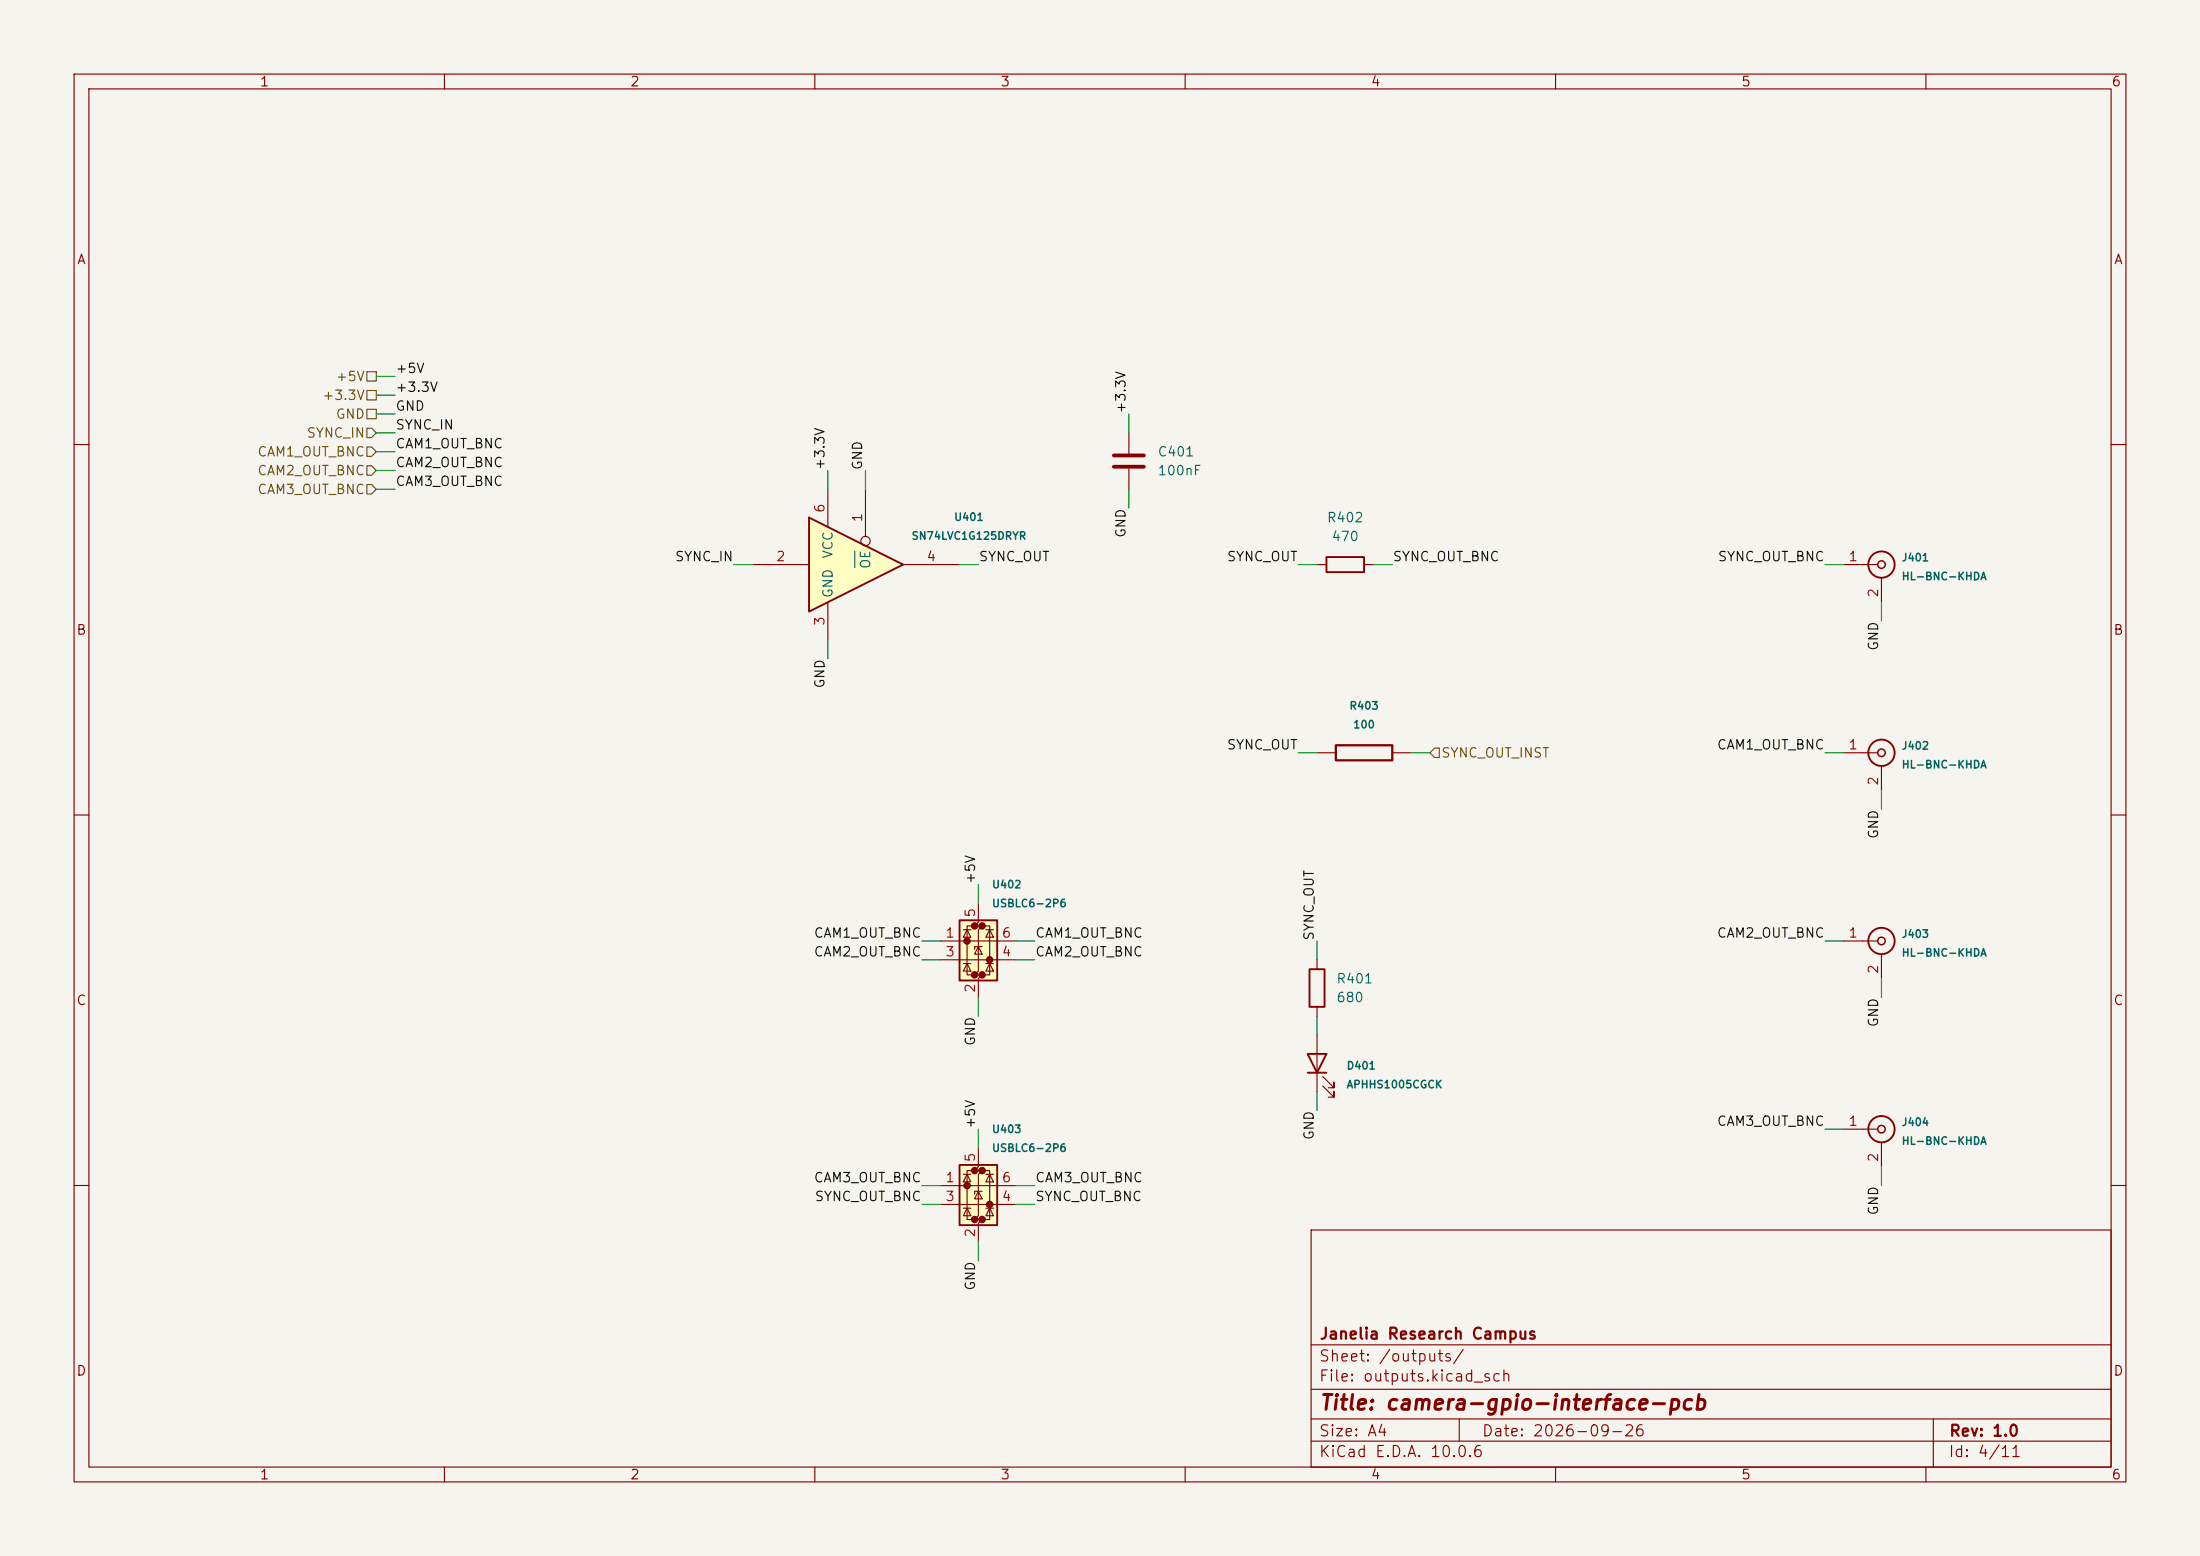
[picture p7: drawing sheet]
<svg xmlns="http://www.w3.org/2000/svg" width="297mm" height="210mm" viewBox="0 0 297 210" stroke-linecap="round" stroke-linejoin="round" font-family="sans-serif">
<path d="M0 0h297v210h-297z" fill="#f5f4ef" stroke="#f5f4ef" stroke-width=".14"/>
<g fill="none" stroke="#840000" stroke-width=".15">
<path d="M10 10h277v190h-277zM12 12h273v186h-273zM60 10v2M110 10v2M160 10v2M210 10v2M260 10v2M10 60h2M177.8 76.2h1.3M184.1 76.2h1.3M285 60h2M10 110h2"/>
<path d="M177.8 101.6h2.5M188 101.6h2.5M248.9 101.6h4.6M254 103.4v3.3M285 110h2M248.9 127h4.6M254 128.8v3.3M248.9 152.4h4.6M254 154.2v3.3M10 160h2M177 166h108v32h-108zM285 160h2"/>
<path d="M60 198v2M110 198v2M160 198v2M177 194.5h108M177 191.5h108M177 187.5h108M177 181.5h108M197 191.5v3M210 198v2M260 198v2M261 191.5v6.5"/>
</g>
<g fill="none" stroke="#840000" stroke-width=".2">
<circle cx="254" cy="101.6" r=".51"/>
<circle cx="254" cy="127" r=".51"/>
<circle cx="254" cy="152.4" r=".51"/>
</g>
<g fill="none" stroke="#840000" stroke-width=".25">
<path d="M179.1 75.2h5v2h-5z"/>
<circle cx="254" cy="101.6" r="1.78"/>
<circle cx="254" cy="127" r="1.78"/>
<circle cx="254" cy="152.4" r="1.78"/>
</g>
<path d="M180.3 100.6h7.7v2h-7.7z" fill="none" stroke="#840000" stroke-width=".3"/>
<path d="M129.5 157.2h5.1v8.2h-5.1z" fill="#ffffc2"/>
<g fill="#840000" stroke="#840000" stroke-width=".51">
<circle cx="130.6" cy="160" r=".25"/>
<circle cx="131.6" cy="158" r=".25"/>
<circle cx="131.6" cy="164.6" r=".25"/>
<circle cx="132.6" cy="158" r=".25"/>
<circle cx="132.6" cy="164.6" r=".25"/>
<circle cx="133.6" cy="162.6" r=".25"/>
</g>
<g fill="none" stroke="#840000" stroke-width=".15">
<path d="M248.9 76.2h4.6M254 78v3.3M177.8 129.5v1.3M177.8 135.9v1.3M177.8 139.7v7.6M130 158.5h1.1M130.6 158.5l.5 1h-1.1zM131.6 158h-1v6.6h1M132.1 154.9v2.6l-.5 .5h1l-.5 .5v5.6l-.5 .5h1l-.5 .5v2.5M132.6 158h1v6.6h-1M133.1 158.5h1M133.6 158.5l.5 1h-1z"/>
<path d="M178.6 146.6l1.5 1.5v-.8v.8h-.8M178.6 145.3l1.5 1.5v-.7v.7h-.8M127 160h10.2M127 162.6h10.2M130 163.1h1.1M130.6 163.1l.5 1h-1.1zM132.1 160.8l.5 1h-1zM132.6 160.8h-1v.4M133.1 163.1h1M133.6 163.1l.5 1h-1z"/>
</g>
<g fill="none" stroke="#840000" stroke-width=".25">
<path d="M176.8 130.8h2v5.1h-2zM129.5 157.2h5.1v8.2h-5.1zM176.5 142.2h2.6l-1.3 2.6zM176.5 144.8h2.6"/>
<circle cx="254" cy="76.2" r="1.78"/>
</g>
<circle cx="254" cy="76.2" r=".51" fill="none" stroke="#840000" stroke-width=".2"/>
<path d="M129.5 124.2h5.1v8.1h-5.1z" fill="#ffffc2"/>
<g fill="#840000" stroke="#840000" stroke-width=".51">
<circle cx="130.6" cy="127" r=".25"/>
<circle cx="131.6" cy="125" r=".25"/>
<circle cx="131.6" cy="131.6" r=".25"/>
<circle cx="132.6" cy="125" r=".25"/>
<circle cx="132.6" cy="131.6" r=".25"/>
<circle cx="133.6" cy="129.5" r=".25"/>
</g>
<g fill="none" stroke="#840000" stroke-width=".15">
<path d="M152.4 58.4v2.8M152.4 63.2v2.8M127 127h10.2M127 129.5h10.2M130 130h1.1M130 125.5h1.1M130.6 125.5l.5 1h-1.1zM130.6 130l.5 1.1h-1.1zM131.6 125h-1v6.6h1M132.1 121.9v2.6l-.5 .5h1l-.5 .5v5.6l-.5 .5h1l-.5 .5v2.5M132.1 127.8l.5 1h-1zM132.6 127.8h-1v.3"/>
<path d="M132.6 125h1v6.6h-1M133.1 130h1M133.1 125.5h1M133.6 125.5l.5 1h-1zM133.6 130l.5 1.1h-1z"/>
</g>
<path d="M129.5 124.2h5.1v8.1h-5.1z" fill="none" stroke="#840000" stroke-width=".25"/>
<path d="M150.4 61.5h4M150.4 63h4" fill="none" stroke="#840000" stroke-width=".51"/>
<path d="M109.2 69.9l12.7 6.3-12.7 6.4z" fill="#ffffc2"/>
<path d="M109.2 69.9l12.7 6.3-12.7 6.4z" fill="none" stroke="#840000" stroke-width=".25"/>
<g fill="none" stroke="#840000" stroke-width=".15">
<path d="M101.6 76.2h7.6M111.8 66v5.1M116.8 66v6.4M121.9 76.2h7.6M111.8 81.3v5.1"/>
<circle cx="116.8" cy="73" r=".63"/>
</g>
<path d="M115.4 74.4v2.2" fill="none" stroke="#006464" stroke-width=".15"/>
<path d="M49.5 50.2h1.3v1.2h-1.3zM49.5 55.2h1.3v1.3h-1.3zM49.5 52.7h1.3v1.3h-1.3zM49.5 57.8h.7l.6 .6-.6 .7h-.7zM49.5 60.3h.7l.6 .7-.6 .6h-.7zM49.5 62.9h.7l.6 .6-.6 .6h-.7zM49.5 65.4h.7l.6 .6-.6 .7h-.7zM193.7 101h.6v1.2h-.6l-.7-.6z" fill="none" stroke="#725600" stroke-width=".15"/>
<g fill="none" stroke="#009600" stroke-width=".15">
<path d="M50.8 58.4h2.5M50.8 55.9h2.5M50.8 53.3h2.5M50.8 50.8h2.5M152.4 55.9v2.5M50.8 63.5h2.5M50.8 66h2.5M50.8 61h2.5M99.1 76.2h2.5M111.8 63.5v2.5M116.8 63.5v2.5M129.5 76.2h2.6"/>
<path d="M152.4 66v2.6M175.3 76.2h2.5M185.4 76.2h2.6M246.4 76.2h2.5M111.8 86.4v2.5M254 81.3v2.5M132.1 119.4v2.5M175.3 101.6h2.5M190.5 101.6h2.5M246.4 101.6h2.5M254 106.7v2.5M124.5 129.5h2.5"/>
<path d="M124.5 127h2.5M132.1 134.6v2.6M137.2 129.5h2.5M137.2 127h2.5M177.8 127v2.5M177.8 137.2v2.5M246.4 127h2.5M254 132.1v2.5M132.1 152.4v2.5M177.8 147.3v2.6M246.4 152.4h2.5M254 157.5v2.5"/>
<path d="M124.5 160h2.5M124.5 162.6h2.5M132.1 167.6v2.6M137.2 160h2.5M137.2 162.6h2.5"/>
</g>
<text font-size="2" fill="#840000" x="178" y="190.8">Title: camera-gpio-interface-pcb</text>
<g font-size="1.5" fill="#840000">
<text x="178" y="184.1">Sheet: /outputs/</text>
<text x="178" y="181.1">Janelia Research Campus</text>
<text x="178" y="186.8">File: outputs.kicad_sch</text>
<text x="178" y="197">KiCad E.D.A. 10.0.6</text>
<text x="178" y="194.2">Size: A4</text>
<text x="200" y="194.2">Date: 2026-09-26</text>
<text x="263" y="197">Id: 4/11</text>
<text x="263" y="194.2">Rev: 1.0</text>
</g>
<g font-size="1.3" fill="#840000">
<text x="35" y="12">1</text>
<text x="85" y="12">2</text>
<text x="135" y="12">3</text>
<text x="185" y="12">4</text>
<text x="235" y="12">5</text>
<text x="285" y="12">6</text>
<text x="10.3" y="36">A</text>
<text x="285.3" y="36">A</text>
<text x="10.2" y="86">B</text>
<text x="285.2" y="86">B</text>
<text x="10.2" y="136">C</text>
<text x="285.2" y="136">C</text>
<text x="10.2" y="186">D</text>
<text x="285.2" y="186">D</text>
<text x="35" y="200">1</text>
<text x="85" y="200">2</text>
<text x="135" y="200">3</text>
<text x="185" y="200">4</text>
<text x="235" y="200">5</text>
<text x="285" y="200">6</text>
</g>
<g font-size="1.3" fill="#725600">
<text x="45.2" y="51.8">+5V</text>
<text x="41.3" y="59.4">SYNC_IN</text>
<text x="43.4" y="54.3">+3.3V</text>
<text x="45.2" y="56.8">GND</text>
<text x="34.7" y="61.9">CAM1_OUT_BNC</text>
<text x="34.7" y="64.5">CAM2_OUT_BNC</text>
<text x="34.7" y="67">CAM3_OUT_BNC</text>
<text x="194.5" y="102.6">SYNC_OUT_INST</text>
</g>
<g font-size="1.3" fill="#0f0f0f">
<text x="53.3" y="50.7">+5V</text>
<text x="53.3" y="53.2">+3.3V</text>
<text x="53.3" y="58.3">SYNC_IN</text>
<text x="53.3" y="55.8">GND</text>
<text x="152.3" y="55.9" transform="rotate(-90 152.3 55.9)">+3.3V</text>
<text x="53.3" y="63.4">CAM2_OUT_BNC</text>
<text x="53.3" y="65.9">CAM3_OUT_BNC</text>
<text x="53.3" y="60.8">CAM1_OUT_BNC</text>
<text x="111.6" y="63.5" transform="rotate(-90 111.6 63.5)">+3.3V</text>
<text x="116.7" y="63.5" transform="rotate(-90 116.7 63.5)">GND</text>
<text x="91" y="76.1">SYNC_IN</text>
<text x="132.1" y="76.1">SYNC_OUT</text>
<text x="152.3" y="72.7" transform="rotate(-90 152.3 72.7)">GND</text>
<text x="165.5" y="76.1">SYNC_OUT</text>
<text x="187.9" y="76.1">SYNC_OUT_BNC</text>
<text x="231.8" y="76.1">SYNC_OUT_BNC</text>
<text x="253.9" y="87.9" transform="rotate(-90 253.9 87.9)">GND</text>
<text x="111.6" y="93" transform="rotate(-90 111.6 93)">GND</text>
<text x="165.5" y="101.5">SYNC_OUT</text>
<text x="231.7" y="101.5">CAM1_OUT_BNC</text>
<text x="253.9" y="113.3" transform="rotate(-90 253.9 113.3)">GND</text>
<text x="132" y="119.4" transform="rotate(-90 132 119.4)">+5V</text>
<text x="109.8" y="129.4">CAM2_OUT_BNC</text>
<text x="109.8" y="126.9">CAM1_OUT_BNC</text>
<text x="139.7" y="126.9">CAM1_OUT_BNC</text>
<text x="139.7" y="129.4">CAM2_OUT_BNC</text>
<text x="177.7" y="127" transform="rotate(-90 177.7 127)">SYNC_OUT</text>
<text x="231.7" y="126.9">CAM2_OUT_BNC</text>
<text x="132" y="141.3" transform="rotate(-90 132 141.3)">GND</text>
<text x="253.9" y="138.7" transform="rotate(-90 253.9 138.7)">GND</text>
<text x="132" y="152.4" transform="rotate(-90 132 152.4)">+5V</text>
<text x="177.7" y="154" transform="rotate(-90 177.7 154)">GND</text>
<text x="231.7" y="152.3">CAM3_OUT_BNC</text>
<text x="109.8" y="159.9">CAM3_OUT_BNC</text>
<text x="139.7" y="159.9">CAM3_OUT_BNC</text>
<text x="109.9" y="162.4">SYNC_OUT_BNC</text>
<text x="139.7" y="162.4">SYNC_OUT_BNC</text>
<text x="253.9" y="164.1" transform="rotate(-90 253.9 164.1)">GND</text>
<text x="132" y="174.3" transform="rotate(-90 132 174.3)">GND</text>
</g>
<g font-size="1.3" fill="#006464">
<text x="156.2" y="61.9">C401</text>
<text x="156.2" y="64.5">100nF</text>
<text x="179" y="70.8">R402</text>
<text x="112.7" y="75.5" transform="rotate(-90 112.7 75.5)">VCC</text>
<text x="117.8" y="76.9" transform="rotate(-90 117.8 76.9)">OE</text>
<text x="179.7" y="73.4">470</text>
<text x="112.7" y="80.8" transform="rotate(-90 112.7 80.8)">GND</text>
<text x="180.3" y="133">R401</text>
<text x="180.3" y="135.6">680</text>
</g>
<g font-size="1.3" fill="#a90000">
<text x="111.6" y="69.3" transform="rotate(-90 111.6 69.3)">6</text>
<text x="116.7" y="70.6" transform="rotate(-90 116.7 70.6)">1</text>
<text x="104.7" y="76.1">2</text>
<text x="125" y="76.1">4</text>
<text x="249.5" y="76.1">1</text>
<text x="253.9" y="80.7" transform="rotate(-90 253.9 80.7)">2</text>
<text x="111.6" y="84.6" transform="rotate(-90 111.6 84.6)">3</text>
<text x="249.5" y="101.5">1</text>
<text x="253.9" y="106.1" transform="rotate(-90 253.9 106.1)">2</text>
<text x="131.9" y="123.9" transform="rotate(-90 131.9 123.9)">5</text>
<text x="127.5" y="126.9">1</text>
<text x="127.5" y="129.4">3</text>
<text x="135.2" y="129.4">4</text>
<text x="135.2" y="126.9">6</text>
<text x="249.5" y="126.9">1</text>
<text x="253.9" y="131.5" transform="rotate(-90 253.9 131.5)">2</text>
<text x="131.9" y="134.1" transform="rotate(-90 131.9 134.1)">2</text>
<text x="249.5" y="152.3">1</text>
<text x="127.5" y="159.9">1</text>
<text x="131.9" y="156.9" transform="rotate(-90 131.9 156.9)">5</text>
<text x="135.2" y="159.9">6</text>
<text x="253.9" y="156.9" transform="rotate(-90 253.9 156.9)">2</text>
<text x="127.5" y="162.4">3</text>
<text x="131.9" y="167.1" transform="rotate(-90 131.9 167.1)">2</text>
<text x="135.2" y="162.4">4</text>
</g>
<g font-size="1" fill="#006464">
<text x="128.7" y="70.5">U401</text>
<text x="123" y="73.1">SN74LVC1G125DRYR</text>
<text x="256.6" y="76">J401</text>
<text x="256.6" y="78.6">HL-BNC-KHDA</text>
<text x="182.1" y="96">R403</text>
<text x="182.6" y="98.6">100</text>
<text x="256.6" y="101.4">J402</text>
<text x="256.6" y="104">HL-BNC-KHDA</text>
<text x="133.8" y="120.1">U402</text>
<text x="133.8" y="122.7">USBLC6-2P6</text>
<text x="256.6" y="126.8">J403</text>
<text x="256.6" y="129.4">HL-BNC-KHDA</text>
<text x="181.7" y="144.6">D401</text>
<text x="181.7" y="147.1">APHHS1005CGCK</text>
<text x="133.8" y="153.2">U403</text>
<text x="133.8" y="155.7">USBLC6-2P6</text>
<text x="256.6" y="152.2">J404</text>
<text x="256.6" y="154.8">HL-BNC-KHDA</text>
</g>
</svg>
